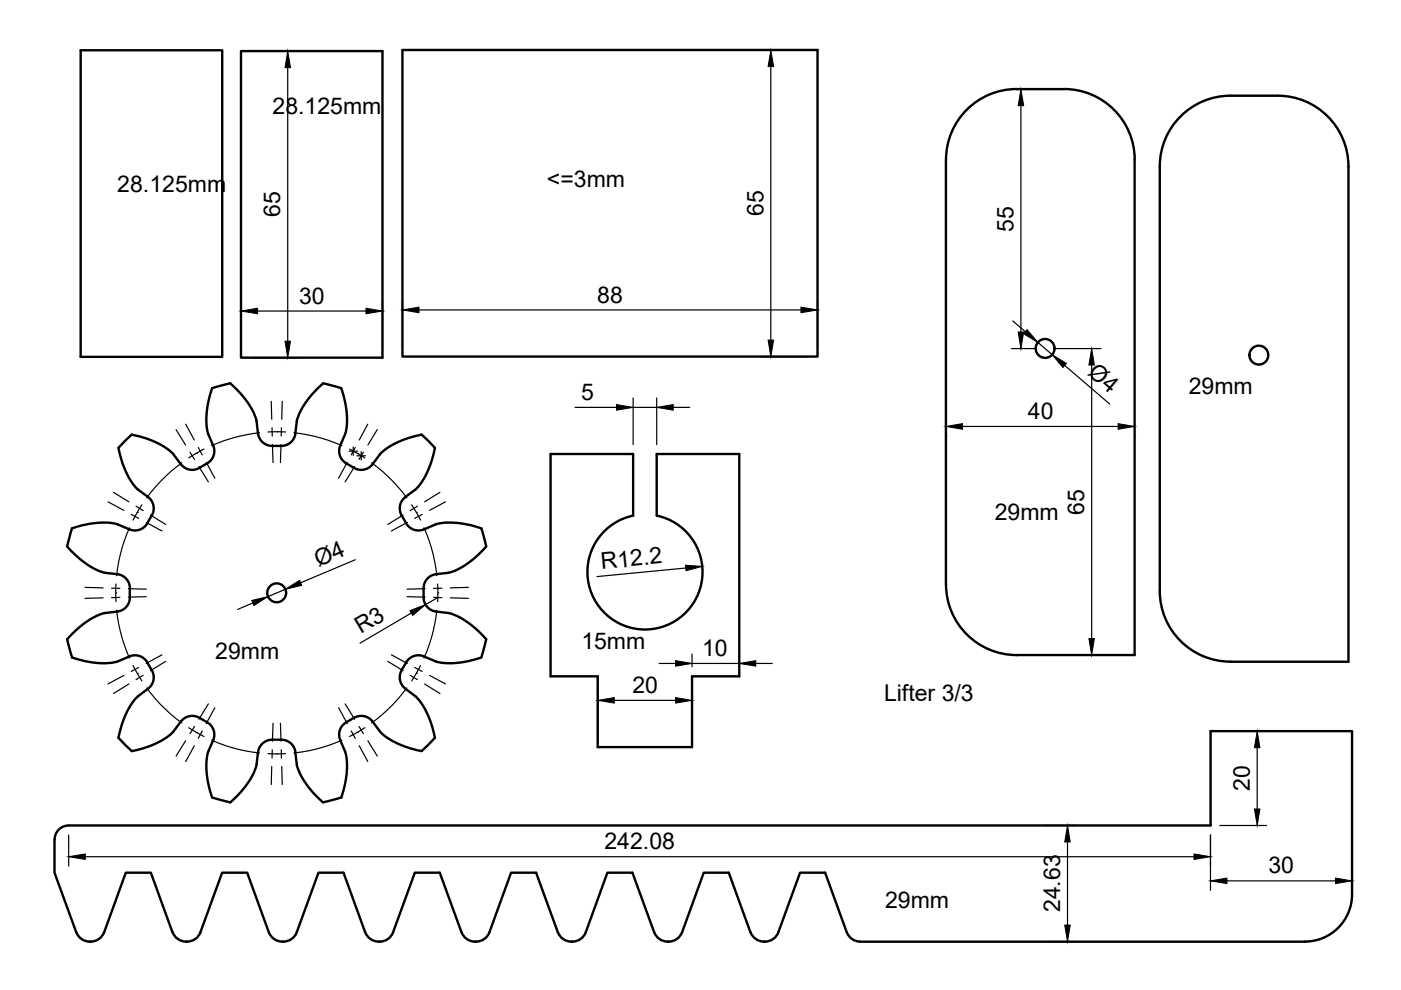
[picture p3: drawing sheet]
<svg xmlns="http://www.w3.org/2000/svg" width="297mm" height="210mm" viewBox="0 0 297 210" stroke-linecap="round" stroke-linejoin="round" font-family="sans-serif">
<!-- layer: Visible -->
<g fill="none" stroke="#000" stroke-width=".51">
<path d="M17.1 10.7h30v65h-30zM51.1 10.8h30v65h-30zM85.3 10.6h88v65h-88zM240.6 33.9v105h-25a15 15 0 0 1-15-15M240.6 33.9a15 15 0 0 0-15-15h-10a15 15 0 0 0-15 15v90M250.3 24.7a14.9 14.9 0 0 1 10.6-4.4h10a15 15 0 0 1 15 15v105h-25a15 15 0 0 1-15-15v-90a14.9 14.9 0 0 1 4.4-10.6zM25.1 95l.2 .6a16.3 16.3 0 0 0 4 8.2l2.1 1.6a2.99 2.99 0 0 1 .8 4M27.9 92.2h.3a16.9 16.9 0 0 1 8.6 4.1l1.5 2.1M27.9 92.1l-2.8 2.9M38.4 98.4a2.99 2.99 0 0 0 3.9 .8M62.6 91.9a3.3 3.3 0 0 1-4.1 2.6 3.2 3.2 0 0 1-3.8-2.6l-.3-2.6a16.9 16.9 0 0 0-5.6-8l-3.8 1-.7 2.2a14.7 14.7 0 0 0-.1 7.5l1 2.5a3.3 3.3 0 0 1-2.3 4.3l-.6 .4M68.5 81.3l3.8 1 .7 2.2a14.7 14.7 0 0 1 .2 7.5 5.6 5.6 0 0 0-1.2 4.3 3.8 3.8 0 0 0 2.4 2.5 3.2 3.2 0 0 0 4.6-.4l1.6-2.1a17.1 17.1 0 0 1 8.8-4.1"/>
<path d="M68.5 81.3l-.7 .7a16.1 16.1 0 0 0-4.9 7.3l-.3 2.6M89.4 92.1l2.8 2.9M92.2 95l-.1 .6a16.3 16.3 0 0 1-4 8.2l-2.2 1.6M15.3 112l2.5-.7a14.6 14.6 0 0 1 7.2-.1l2.4 1M15.3 112l-1.1 3.9 1.4 1.4a15 15 0 0 0 6.7 4.1l2.6 .3M32.1 109.4l-.1 .3a4.8 4.8 0 0 1-2.7 2.7h-1.2l-.7-.2M86 105.4a3.3 3.3 0 0 0-.3 4.9 3.2 3.2 0 0 0 4.2 1.9M102.1 112l1 3.9-1.4 1.4a15 15 0 0 1-6.6 4.1 5.6 5.6 0 0 0-4.3 1.1 2.99 2.99 0 0 0-1 2.3M102.1 112l-2.5-.7a14.6 14.6 0 0 0-7.3-.1l-2.4 1M134.2 109.3v-13h-17.5v47.1h10v15h20v-15h10v-47.1h-17.5v13M139.2 109.3a12.2 12.2 0 0 1 7.7 18.8 12.2 12.2 0 0 1-20.3 0 12.2 12.2 0 0 1 7.6-18.8M24.9 129.7l-2.6 .3a17 17 0 0 0-8.1 5.5l1.1 3.9 1.8 .5a14.8 14.8 0 0 0 7.9 .3l2.4-1a2.99 2.99 0 0 1 3.9 1.3"/>
<path d="M24.9 121.7a2.99 2.99 0 0 1 2.6 3.1M27.5 124.8v1.8M27.5 126.6a2.99 2.99 0 0 1-2.6 3.1M89.8 124.8v.7a3.3 3.3 0 0 0 2.7 4.2l2.6 .3a17 17 0 0 1 8 5.5l-1 3.9M102.1 139.4l-1.9 .5a14.8 14.8 0 0 1-7.9 .3l-2.4-1a2.97 2.97 0 0 0-3.8 1.3M31.3 140.5l.8 1.5M32.2 142a2.99 2.99 0 0 1-.8 4l-2.1 1.6a17.1 17.1 0 0 0-4.2 8.9M38.3 153l-1.5 2.1a16.9 16.9 0 0 1-8.9 4.2l-2.8-2.9M42.3 152.2l1.6 .9M42.3 152.2a2.99 2.99 0 0 0-3.9 .8M43.9 153.1a2.99 2.99 0 0 1 1.3 3.8l-1 2.5a17 17 0 0 0 .8 9.7M62.6 159.5l.3 2.6a16.8 16.8 0 0 0 5.6 8"/>
<path d="M62.6 159.5a3.3 3.3 0 0 0-4.1-2.7 3.2 3.2 0 0 0-3.8 2.7l-.3 2.6a16.8 16.8 0 0 1-5.6 8M73.5 153.1a7.5 7.5 0 0 1 3.3-1.3 2.99 2.99 0 0 1 2.2 1.2l1.6 2.1a16.9 16.9 0 0 0 8.8 4.2l2.8-2.9M73.5 153.1a3 3 0 0 0-1.4 3.8l1.1 2.5a17 17 0 0 1-.9 9.7M85.9 146l2.2 1.6a17.1 17.1 0 0 1 4.1 8.9M86.1 140.5a7.5 7.5 0 0 0-1.3 3.4 2.99 2.99 0 0 0 1.2 2.1M11.6 178v7l4.6 12.7M11.6 178a2.99 2.99 0 0 1 3-3h242.1v-20h30v34.6a10 10 0 0 1-10 10M45 169.1l3.8 1M72.4 169.1l-3.9 1M16.2 197.7a3 3 0 0 0 2.8 1.9M19 199.7h.2M22.1 197.7a3 3 0 0 1-2.8 1.9"/>
<path d="M22.1 197.7l4.6-12.7h5.3l4.6 12.7M36.6 197.7a3 3 0 0 0 2.8 1.9M39.4 199.7h.3M42.5 197.7l4.6-12.7h5.3l4.6 12.7M42.5 197.7a3 3 0 0 1-2.8 1.9M57 197.7a3 3 0 0 0 2.8 1.9M59.8 199.7h.3M62.9 197.7l4.6-12.7h5.3l4.6 12.7M62.9 197.7a3 3 0 0 1-2.8 1.9M77.4 197.7a3 3 0 0 0 2.9 1.9M80.2 199.7h.3M83.3 197.7l4.6-12.7h5.3l4.7 12.7"/>
<path d="M83.3 197.7a3 3 0 0 1-2.8 1.9M97.9 197.7a3 3 0 0 0 2.8 1.9M100.7 199.7h.2M103.8 197.7l4.6-12.7h5.3l4.6 12.7M103.8 197.7a3 3 0 0 1-2.8 1.9M118.3 197.7a3 3 0 0 0 2.8 1.9M121.1 199.7h.3M124.2 197.7l4.6-12.7h5.3l4.6 12.7M124.2 197.7a3 3 0 0 1-2.8 1.9M138.7 197.7a3 3 0 0 0 2.8 1.9M141.5 199.7h.3M144.6 197.7a3 3 0 0 1-2.8 1.9"/>
<path d="M144.6 197.7l4.6-12.7h5.3l4.6 12.7M159.1 197.7a3 3 0 0 0 2.9 1.9M161.9 199.7h.3M165 197.7l4.6-12.7h5.3l4.6 12.7M165 197.7a3 3 0 0 1-2.8 1.9M179.5 197.7a3 3 0 0 0 2.9 1.9M182.4 199.7h94.2"/>
<circle cx="221.6" cy="73.9" r="2"/>
<circle cx="266.9" cy="75.3" r="2"/>
<circle cx="58.7" cy="125.7" r="2"/>
</g>
<!-- layer: Center Lines -->
<g fill="none" stroke="#000" stroke-width=".25">
<path d="M37.3 91.1l2 3.3M38.5 98.1l-2.3 1.9-2.2 2.1-2.9 3.5M39.4 89.9l1.8 3.4M40.3 95.9l.9 1.5M41.5 96.2l-1.5 .9M41.6 96.1h.1M42 94.9l.9 1.5M42.2 98.9l2 3.3M43.3 95.2l-1.6 .9M43.7 98l1.9 3.4M55 91.8l-4.4 .7-2.9 .9-2.8 1.1M57.5 85.1l.1 3.8"/>
<path d="M57.7 90.7v1.8M57.8 94.2l.1 3.9M58.6 91.5l-1.8 .1M58.7 91.6h.1M58.8 91.5l1.8 .1M59.6 94.2l-.1 3.9M59.7 90.7l-.1 1.8M59.8 85.1l-.1 3.8M62.3 91.8l4.5 .7 2.9 .9 2.8 1.1M73.6 98l-1.8 3.4M74 95.7h1.8M74.1 95.2l1.6 .9"/>
<path d="M74.9 94.8v1.8M75.2 98.9l-2 3.3M75.3 94.9l-.8 1.5M75.7 96.6h1.8M75.8 96.1h.1M75.8 96.2l1.6 .9M76.6 95.8v1.7M77 95.9l-.9 1.5M78 89.9l-1.8 3.4M78.8 98.1l2.4 1.9 2.2 2.1 2.9 3.5M80 91.1l-2 3.3M22.9 106.4l3.4 1.8"/>
<path d="M24.1 104.4l3.2 2M27.5 111.9l-1.6 4.2-.7 3-.5 3M27.8 109.1l1.6 .8M28.9 107.3l1.5 1M29.1 108.7l-.9 1.6M29.1 108.6h.1M30.1 107l-1 1.5M31 110.8l3.3 1.8M31.9 109.2l3.2 2M85.5 109.2l-3.3 2M86.4 110.8l-3.4 1.8M87.3 107l.9 1.5"/>
<path d="M88.2 108.6h.1M88.3 108.7l.9 1.6M88.5 107.3l-1.5 1M89.5 109.1l-1.6 .8M89.9 111.9l1.6 4.2 .7 3 .4 3M93.3 104.4l-3.3 2M94.4 106.4l-3.3 1.8M18 124.5l3.9 .1M21.9 126.8l-3.9 .1M23.6 124.7h1.8M24.5 125.8l.1 1.8M24.5 125.7h.1"/>
<path d="M24.6 123.8l-.1 1.8M24.7 129.4l.5 2.9 .7 3 1.6 4.2M25.4 126.7h-1.8M27.2 124.8l3.8 .1M31 126.5l-3.8 .1M34.3 138.8l-3.3 1.9M83 138.8l3.4 1.9M86.3 126.5l3.8 .1M90.1 124.8l-3.8 .1M91.9 126.7h1.8M92.6 129.4l-.4 2.9-.7 3-1.6 4.2M92.8 123.8v1.8"/>
<path d="M92.8 125.7h.1M92.8 125.8v1.8M93.7 124.7h-1.8M95.5 126.8l3.8 .1M99.3 124.5l-3.8 .1M26.3 143.2l-3.4 1.8M27.3 145l-3.2 2M28.2 141.1l.9 1.6M29.1 142.8h.1M29.1 142.8l1 1.6M29.4 141.5l-1.6 .9M30.4 143.2l-1.5 .9"/>
<path d="M31.1 145.9l2.9 3.4 2.2 2.1 2.3 1.9M35.1 140.2l-3.2 2M39.3 157.1l-2 3.2M40 154.3l1.5 .9M41.2 158.1l-1.8 3.4M41.2 154l-.9 1.5M41.6 155.3h.1M41.7 155.3l1.6 .9M42.9 155l-.9 1.5M44.2 149.2l-2 3.3M44.9 156.9l2.8 1.1 2.9 .9 4.4 .8M45.6 150l-1.9 3.4"/>
<path d="M56.8 159.8h1.8M57.7 159v1.7M57.9 153.3l-.1 3.9M58.7 159.9h.1M59.5 153.3l.1 3.9M59.6 159l.1 1.7M60.6 159.8h-1.8M71.8 150l1.8 3.4M72.5 156.9l-2.8 1.1-2.9 .9-4.5 .8M73.2 149.2l2 3.3M74.5 155l.8 1.5M75.7 155.3l-1.6 .9"/>
<path d="M75.8 155.3h.1M76.1 154l.9 1.5M76.2 158.1l1.8 3.4M77.4 154.3l-1.6 .9M78 157.1l2 3.2M82.2 140.2l3.3 2M86.3 145.9l-2.9 3.4-2.2 2.1-2.4 1.9M87 143.2l1.5 .9M87.9 141.5l1.6 .9M88.2 142.8l-.9 1.6M88.2 142.8h.1M89.2 141.1l-.9 1.6"/>
<path d="M90 145l3.3 2M91.1 143.2l3.3 1.8M57.6 162.5l-.1 3.8M59.7 162.5l.1 3.8"/>
</g>
<!-- layer: Dimensions -->
<g fill="none" stroke="#000" stroke-width=".25">
<path d="M53.1 10.8h9.9M61 14.3v58M161.4 10.6h9.9M163.4 14.1v58M214.5 18.9h.1M216.5 22.4v48M51.1 63.9v9.9M53.1 75.8h9.9M54.6 65.9h23M81.1 63.9v9.9M85.3 63.7v9.9M88.8 65.7h81"/>
<path d="M161.4 75.6h9.9M173.3 63.7v9.9M214.5 73.9h5.1M214.7 68l2.7 2.3M220 72.6l3.1 2.6M223.6 73.9h9.8M225.7 77.5l9.6 8.2M231.5 77.4v58M121.9 86.4h8.8M134.2 84.4v9.9M134.2 86.4h5M139.2 84.4v9.9"/>
<path d="M142.7 86.4h3.5M200.6 92.4h.1M204.1 90.4h33M240.6 92.4h.1M75.3 118.7l-11.6 4.9M53.6 127.8l-3.2 1.4M60.5 124.9l-3.7 1.6M87.2 130l-10.9 6.4M92.8 126.7l-2.6 1.5M145.4 120.4l-18.8 1.9M146.7 138.7v2.7M156.7 138.7v2.7"/>
<path d="M229.4 138.9h2.4M126.7 146.5v9.9M130.2 148.5h13M139.7 140.7h3.5M146.7 146.5v9.9M146.7 140.7h10M160.2 140.7h3.5M258.6 155h9.9M266.6 158.5v13M14.6 177v6.6M221 175h7.3M226.3 178.5v17.6"/>
<path d="M256.6 177v11.8M258.6 175h9.9M18.1 181.6h235.1M221 199.6h7.3M260.1 186.8h23M286.6 186v2.8"/>
</g>
<g fill="#000" stroke="#000" stroke-width=".21">
<path d="M61 10.8l.6 3.5h-1.2zM163.4 10.6l.6 3.5h-1.1zM216.5 18.9l.5 3.5h-1.1zM51.1 65.9l3.5-.5v1.1zM60.4 72.3h1.2l-.6 3.5zM77.6 65.4l3.5 .5-3.5 .6zM85.3 65.7l3.5-.6v1.2zM162.9 72.1h1.1l-.6 3.5zM169.8 65.1l3.5 .6-3.5 .6zM215.9 70.4h1.1l-.5 3.5zM217.8 69.9l2.2 2.7-3-1.8zM223.1 75.2l3 1.8-.7 .9z"/>
<path d="M231.5 73.9l.5 3.5h-1.1zM130.7 85.8l3.5 .6-3.5 .6zM139.2 86.4l3.5-.6v1.2zM200.6 90.4l3.5-.6v1.2zM237.1 89.8l3.5 .6-3.5 .6zM145.3 119.8l3.6 .3-3.4 .9zM53.4 127.3l3.4-.8-3 1.9zM60.5 124.9l3-1.9 .5 1.1zM86.9 129.5l3.3-1.3-2.7 2.3zM230.9 135.4h1.1l-.5 3.5zM126.7 148.5l3.5-.6v1.2zM143.2 140.1l3.5 .6-3.5 .5z"/>
<path d="M143.2 147.9l3.5 .6-3.5 .6zM156.7 140.7l3.5-.6v1.1zM266.6 155l.5 3.5h-1.1zM226.3 175l.6 3.5h-1.2zM266 171.5h1.1l-.5 3.5zM14.6 181.6l3.5-.5v1.1zM225.7 196.1h1.2l-.6 3.5zM253.2 181.1l3.4 .5-3.4 .6zM256.6 186.8l3.5-.6v1.1zM283.1 186.2l3.5 .6-3.5 .5z"/>
</g>
<g font-size="4.9">
<text x="57.8" y="24.2">28.125mm</text>
<text x="24.9" y="40.6">28.125mm</text>
<text x="116" y="39.6">&lt;=3mm</text>
<text x="59.4" y="46.1" transform="rotate(-90 59.4 46.1)">65</text>
<text x="161.9" y="45.8" transform="rotate(-90 161.9 45.8)">65</text>
<text x="214.9" y="49.1" transform="rotate(-90 214.9 49.1)">55</text>
<text x="63.4" y="64.4">30</text>
<text x="126.6" y="64.1">88</text>
<text x="230.4" y="79.3" transform="rotate(41 230.4 79.3)">Ø4</text>
<text x="252" y="83.5">29mm</text>
<text x="123.2" y="84.8">5</text>
<text x="217.9" y="88.9">40</text>
<text x="210.9" y="110.4">29mm</text>
<text x="229.9" y="109.1" transform="rotate(-90 229.9 109.1)">65</text>
<text x="67.5" y="120.2" transform="rotate(-23 67.5 120.2)">Ø4</text>
<text x="127.6" y="120.7" transform="rotate(-5 127.6 120.7)">R12.2</text>
<text x="76.5" y="134.5" transform="rotate(-31 76.5 134.5)">R3</text>
<text x="123.3" y="137.5">15mm</text>
<text x="45.6" y="139.7">29mm</text>
<text x="148.9" y="139.1">10</text>
<text x="134.1" y="146.9">20</text>
<text x="187.4" y="148.6">Lifter 3/3</text>
<text x="265" y="167.7" transform="rotate(-90 265 167.7)">20</text>
<text x="128.2" y="180.1">242.08</text>
<text x="268.9" y="185.2">30</text>
<text x="187.6" y="192.6">29mm</text>
<text x="224.8" y="193.4" transform="rotate(-90 224.8 193.4)">24.63</text>
</g>
</svg>
